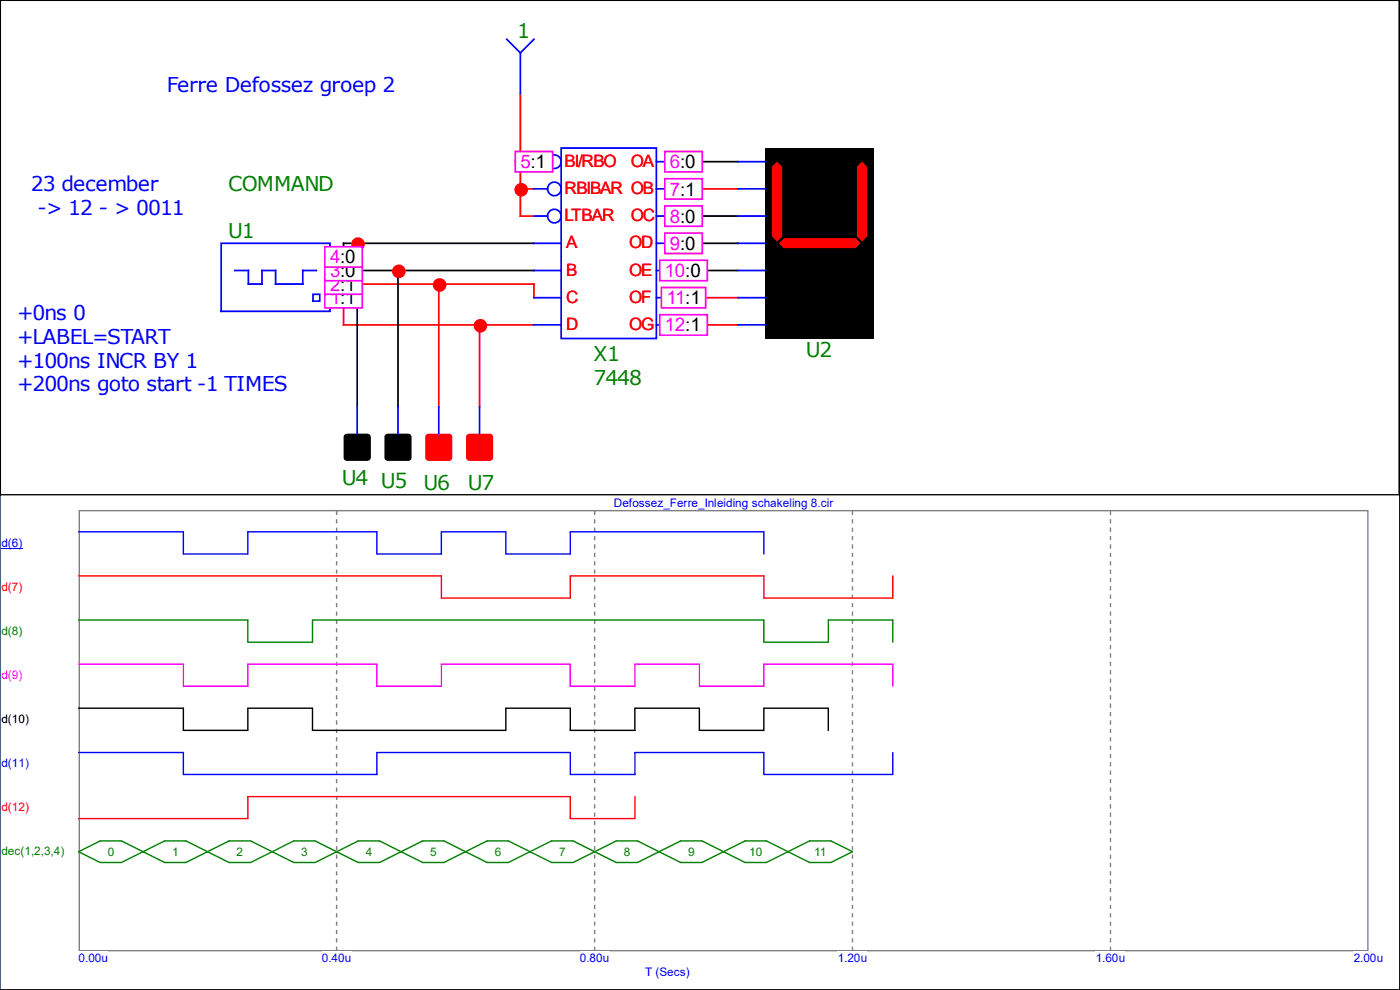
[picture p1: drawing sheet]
<svg xmlns="http://www.w3.org/2000/svg" width="297mm" height="210mm" viewBox="0 0 297 210" stroke-linecap="round" stroke-linejoin="round" font-family="sans-serif">
<path d="M145 34.3h11.6M72.9 57.4h40.4M75.8 51.6v34.6M84.4 57.4v28.8M113.3 51.6h-40.4v2.9M145 51.6h11.6M145 57.4h11.6M145 45.8h11.6" fill="none" stroke="#000" stroke-width=".36"/>
<path d="M110.4 19.9v25.9h2.9M110.4 34.3h2.9M110.4 40.1h2.9M145 40.1h11.6M72.9 60.3h40.4v2.9M72.9 63.2v5.7h40.4M93.1 60.3v25.9M101.7 68.9v17.3M145 68.9h11.6M145 63.2h11.6" fill="none" stroke="#f00" stroke-width=".36"/>
<g fill="none" stroke="#00f" stroke-width=".36">
<path d="M113.3 34.3h2.9M119.1 31.4h20.1v40.4h-20.1zM139.2 34.3h5.8M46.9 51.6h23.1v14.4h-23.1zM49.8 57.4h2.9v2.9h2.9v-2.9h2.9v2.9h5.7v-2.9h2.9M70 57.4h2.9M70 54.5h2.9M113.3 57.4h5.8M113.3 40.1h2.9M113.3 45.8h2.9M113.3 51.6h5.8M139.2 57.4h5.8"/>
<path d="M139.2 40.1h5.8M139.2 45.8h5.8M139.2 51.6h5.8M66.4 62.4h1.4v1.5h-1.4zM70 60.3h2.9M70 63.2h2.9M113.3 63.2h5.8M113.3 68.9h5.8M139.2 63.2h5.8M139.2 68.9h5.8"/>
<circle cx="117.6" cy="34.3" r="1.44"/>
<circle cx="117.6" cy="40.1" r="1.44"/>
<circle cx="117.6" cy="45.8" r="1.44"/>
</g>
<path d="M162.3 31.5h23.1v40.3h-23.1z" fill="#000"/>
<path d="M165.2 33.9l1.1-1h15.1l1.1 1-1.1 1.1h-15.1z" fill-rule="evenodd" fill="#000"/>
<path d="M181.8 35.4l1.1-1.1 1.1 1.1v14.8l-1.1 1.1-1.1-1.1z" fill-rule="evenodd" fill="#f00"/>
<g fill="#000">
<path d="M163.8 53.1l1.1-1.1 1 1.1v14.7l-1 1.1-1.1-1.1z" fill-rule="evenodd"/>
<path d="M181.8 53.1l1.1-1.1 1.1 1.1v14.7l-1.1 1.1-1.1-1.1z" fill-rule="evenodd"/>
<path d="M165.2 69.3l1.1-1.1h15.1l1.1 1.1-1.1 1.1h-15.1z" fill-rule="evenodd"/>
</g>
<g fill="#f00">
<path d="M163.8 35.4l1.1-1.1 1 1.1v14.8l-1 1.1-1.1-1.1z" fill-rule="evenodd"/>
<path d="M165.2 51.6l1.1-1.1h15.1l1.1 1.1-1.1 1.1h-15.1z" fill-rule="evenodd"/>
</g>
<path d="M107.5 8.3l2.9 2.9M110.4 11.2v8.7M113.3 8.3l-2.9 2.9M156.6 34.3h5.7M156.6 40.1h5.7M156.6 45.8h5.7M156.6 51.6h5.7M156.6 57.4h5.7M156.6 63.2h5.7M156.6 68.9h5.7M75.8 86.2v5.8M84.4 86.2v5.8" fill="none" stroke="#00f" stroke-width=".36"/>
<g fill="#000">
<path d="M73.1 92.2l.5-.2h4.3a.72 .72 0 0 1 .8 .7v4.4a.72 .72 0 0 1-.8 .7h-4.3a.72 .72 0 0 1-.7-.7v-4.4z" fill-rule="evenodd"/>
<path d="M81.8 92.2l.5-.2h4.3a.72 .72 0 0 1 .7 .7v4.4a.72 .72 0 0 1-.7 .7h-4.3a.72 .72 0 0 1-.8-.7v-4.4z" fill-rule="evenodd"/>
</g>
<path d="M90.4 92.2l.5-.2h4.3a.72 .72 0 0 1 .8 .7v4.4a.72 .72 0 0 1-.8 .7h-4.3a.72 .72 0 0 1-.7-.7v-4.4z" fill-rule="evenodd" fill="#f00"/>
<path d="M93.1 86.2v5.8" fill="none" stroke="#00f" stroke-width=".36"/>
<path d="M99.1 92.2l.5-.2h4.3a.72 .72 0 0 1 .7 .7v4.4a.72 .72 0 0 1-.7 .7h-4.3a.72 .72 0 0 1-.7-.7v-4.4z" fill-rule="evenodd" fill="#f00"/>
<path d="M101.7 86.2v5.8" fill="none" stroke="#00f" stroke-width=".36"/>
<g fill="#f00" stroke="#f00" stroke-width=".36">
<circle cx="110.6" cy="34.5" r="1.26"/>
<circle cx="110.6" cy="40.3" r="1.26"/>
<circle cx="76" cy="51.8" r="1.26"/>
<circle cx="84.6" cy="57.6" r="1.26"/>
<circle cx="93.3" cy="60.4" r="1.26"/>
<circle cx="101.9" cy="69.1" r="1.26"/>
</g>
<g fill="#fff" stroke="#f0f" stroke-width=".36">
<path d="M68.9 61h8v4.3h-8z" fill-rule="evenodd"/>
<path d="M68.9 58.1h8v4.3h-8z" fill-rule="evenodd"/>
<path d="M68.9 55.2h8v4.3h-8z" fill-rule="evenodd"/>
<path d="M68.9 52.3h8v4.4h-8z" fill-rule="evenodd"/>
<path d="M109.3 32.1h7.9v4.4h-7.9z" fill-rule="evenodd"/>
<path d="M141 32.1h8v4.4h-8z" fill-rule="evenodd"/>
<path d="M141 37.9h8v4.3h-8z" fill-rule="evenodd"/>
<path d="M141 43.7h8v4.3h-8z" fill-rule="evenodd"/>
<path d="M141 49.4h8v4.4h-8z" fill-rule="evenodd"/>
<path d="M140 55.2h10.1v4.3h-10.1z" fill-rule="evenodd"/>
<path d="M140.3 61h9.4v4.3h-9.4z" fill-rule="evenodd"/>
<path d="M140 66.8h10.1v4.3h-10.1z" fill-rule="evenodd"/>
</g>
<path d="M0 0h296.8v105h-296.8z" fill="none" stroke="#000" stroke-width=".36"/>
<path d="M0 105h296.9v104.9h-296.9z" fill="none" stroke="#000" stroke-width=".21"/>
<path d="M16.8 108.3h273.4v93.4h-273.4z" fill="none" stroke="#808080" stroke-width=".3"/>
<path d="M71.4 108.4v93.3M126.2 108.4v93.3M180.8 108.4v93.3M235.6 108.4v93.3" fill="none" stroke="#808080" stroke-width=".3" stroke-dasharray=".9 .9" stroke-linecap="butt"/>
<g fill="#fff">
<path d="M16.7 201.8h6.2v2.8h-6.2z"/>
<path d="M68.3 201.8h6.2v2.8h-6.2z"/>
<path d="M123 201.8h6.3v2.8h-6.3z"/>
<path d="M177.7 201.8h6.3v2.8h-6.3z"/>
<path d="M232.5 201.8h6.2v2.8h-6.2z"/>
<path d="M287.2 201.8h6.3v2.8h-6.3z"/>
<path d="M.3 113.7h4.5v2.8h-4.5z"/>
</g>
<path d="M.3 116.3h4.5" fill="none" stroke="#00f" stroke-width=".21"/>
<g fill="#fff">
<path d="M136.9 204.7h9.4v2.8h-9.4z"/>
<path d="M.3 123.1h4.5v2.8h-4.5z"/>
<path d="M.3 132.4h4.5v2.8h-4.5z"/>
<path d="M.3 141.8h4.5v2.8h-4.5z"/>
<path d="M.3 151.1h5.9v2.8h-5.9z"/>
<path d="M.3 160.5h5.9v2.8h-5.9z"/>
<path d="M.3 169.9h5.9v2.8h-5.9z"/>
<path d="M.3 179.2h13.4v2.8h-13.4z"/>
</g>
<path d="M16.7 112.8h22.2v4.7h13.7v-4.7h27.4v4.7h13.6v-4.7h13.7v4.7h13.7v-4.7h41.1v4.7M16.7 159.6h22.2v4.7h41.1v-4.7h41v4.7h13.7v-4.7h27.4v4.7h27.3v-4.7" fill="none" stroke="#00f" stroke-width=".3"/>
<path d="M16.7 122.2h76.9v4.7h27.4v-4.7h41.1v4.7h27.3v-4.7M134.7 169v4.7h-13.7v-4.7h-68.4v4.7h-35.9" fill="none" stroke="#f00" stroke-width=".3"/>
<path d="M16.7 131.5h35.9v4.7h13.7v-4.7h95.8v4.7h13.6v-4.7h13.7v4.7M16.7 180.7l4.6-2.3h4.5l9.1 4.6h4.6l9.1-4.6h4.6l9.1 4.6h4.5l9.2-4.6h4.5l9.2 4.6h4.5l9.1-4.6h4.6l9.1 4.6h4.6l9.1-4.6h4.6l9.1 4.6h4.5l9.2-4.6h4.5l9.1 4.6h4.6l4.5-2.3-4.5-2.3h-4.6l-9.1 4.6h-4.5l-9.2-4.6h-4.5l-9.1 4.6h-4.6l-9.1-4.6h-4.6l-9.1 4.6h-4.6l-9.1-4.6h-4.5l-9.2 4.6h-4.5l-9.2-4.6h-4.5l-9.1 4.6h-4.6l-9.1-4.6h-4.6l-9.1 4.6h-4.5z" fill="none" stroke="#008000" stroke-width=".3"/>
<path d="M16.7 140.9h22.2v4.7h13.7v-4.7h27.4v4.7h13.6v-4.7h27.4v4.7h13.7v-4.7h13.7v4.7h13.7v-4.7h27.3v4.7" fill="none" stroke="#f0f" stroke-width=".3"/>
<path d="M16.7 150.2h22.2v4.7h13.7v-4.7h13.7v4.7h41v-4.7h13.7v4.7h13.7v-4.7h13.7v4.7h13.7v-4.7h13.6v4.7" fill="none" stroke="#000" stroke-width=".3"/>
<path d="M130.2 105.3h46.6v2.8h-46.6z" fill="#fff"/>
<g font-size="4.3" fill="#008000">
<text x="109.7" y="8">1</text>
<text x="48.4" y="40.5">COMMAND</text>
<text x="48.4" y="50.5">U1</text>
<text x="125.9" y="76.5">X1</text>
<text x="171" y="75.8">U2</text>
<text x="125.9" y="81.6">7448</text>
<text x="72.5" y="102.9">U4 U5</text>
<text x="89.8" y="103.9">U6</text>
<text x="99.2" y="103.9">U7</text>
</g>
<g font-size="4.3" fill="#00f">
<text x="35.4" y="19.6">Ferre Defossez groep 2</text>
<text x="6.5" y="40.5">23 december</text>
<text x="7.9" y="45.5">-&gt; 12 - &gt; 0011</text>
<text x="3.6" y="67.9">+0ns 0</text>
<text x="3.6" y="72.9">+LABEL=START</text>
<text x="3.6" y="78">+100ns INCR BY 1</text>
<text x="3.6" y="83">+200ns goto start -1 TIMES</text>
</g>
<g font-size="4" fill="#f0f">
<text x="110.4" y="35.7">5:1</text>
<text x="142.1" y="35.7">6:0</text>
<text x="142.1" y="41.5">7:1</text>
<text x="142.1" y="47.2">8:0</text>
<text x="142.1" y="53">9:0</text>
<text x="70" y="58.8">3:0</text>
<text x="70" y="55.9">4:0</text>
<text x="141.1" y="58.8">10:0</text>
<text x="70" y="64.6">1:1</text>
<text x="70" y="61.7">2:1</text>
<text x="141.4" y="64.6">11:1</text>
<text x="141.1" y="70.3">12:1</text>
</g>
<g font-size="3.6" fill="#f00">
<text x="119.8" y="35.4">BI/RBO</text>
<text x="133.9" y="35.4">OA</text>
<text x="119.8" y="41.2">RBIBAR OB</text>
<text x="119.8" y="46.9">LTBAR</text>
<text x="133.9" y="46.9">OC</text>
<text x="120.1" y="52.7">A</text>
<text x="133.5" y="52.7">OD</text>
<text x="120.1" y="58.5">B</text>
<text x="133.5" y="58.5">OE</text>
<text x="120.1" y="64.3">C</text>
<text x="133.5" y="64.3">OF</text>
<text x="120.1" y="70">D</text>
<text x="133.5" y="70">OG</text>
</g>
<g font-size="2.5" fill="#00f">
<text x="130.2" y="107.6">Defossez_Ferre_Inleiding schakeling 8.cir</text>
<text x=".3" y="116">d(6)</text>
<text x=".3" y="162.8">d(11)</text>
<text x="16.7" y="204.1">0.00u</text>
<text x="68.3" y="204.1">0.40u</text>
<text x="123" y="204.1">0.80u</text>
<text x="136.9" y="207">T (Secs)</text>
<text x="177.7" y="204.1">1.20u</text>
<text x="232.5" y="204.1">1.60u</text>
<text x="287.2" y="204.1">2.00u</text>
</g>
<g font-size="2.5" fill="#f00">
<text x=".3" y="125.3">d(7)</text>
<text x=".3" y="172.1">d(12)</text>
</g>
<g font-size="2.5" fill="#008000">
<text x=".3" y="134.7">d(8)</text>
<text x=".3" y="181.5">dec(1,2,3,4)</text>
<text x="22.9" y="181.5">0</text>
<text x="36.5" y="181.5">1</text>
<text x="50.2" y="181.5">2</text>
<text x="63.9" y="181.5">3</text>
<text x="77.6" y="181.5">4</text>
<text x="91.3" y="181.5">5</text>
<text x="104.9" y="181.5">6</text>
<text x="118.6" y="181.5">7</text>
<text x="132.3" y="181.5">8</text>
<text x="146" y="181.5">9</text>
<text x="159" y="181.5">10</text>
<text x="172.7" y="181.5">11</text>
</g>
<text font-size="2.5" fill="#f0f" x=".3" y="144">d(9)</text>
<text font-size="2.5" x=".3" y="153.4">d(10)</text>
</svg>
